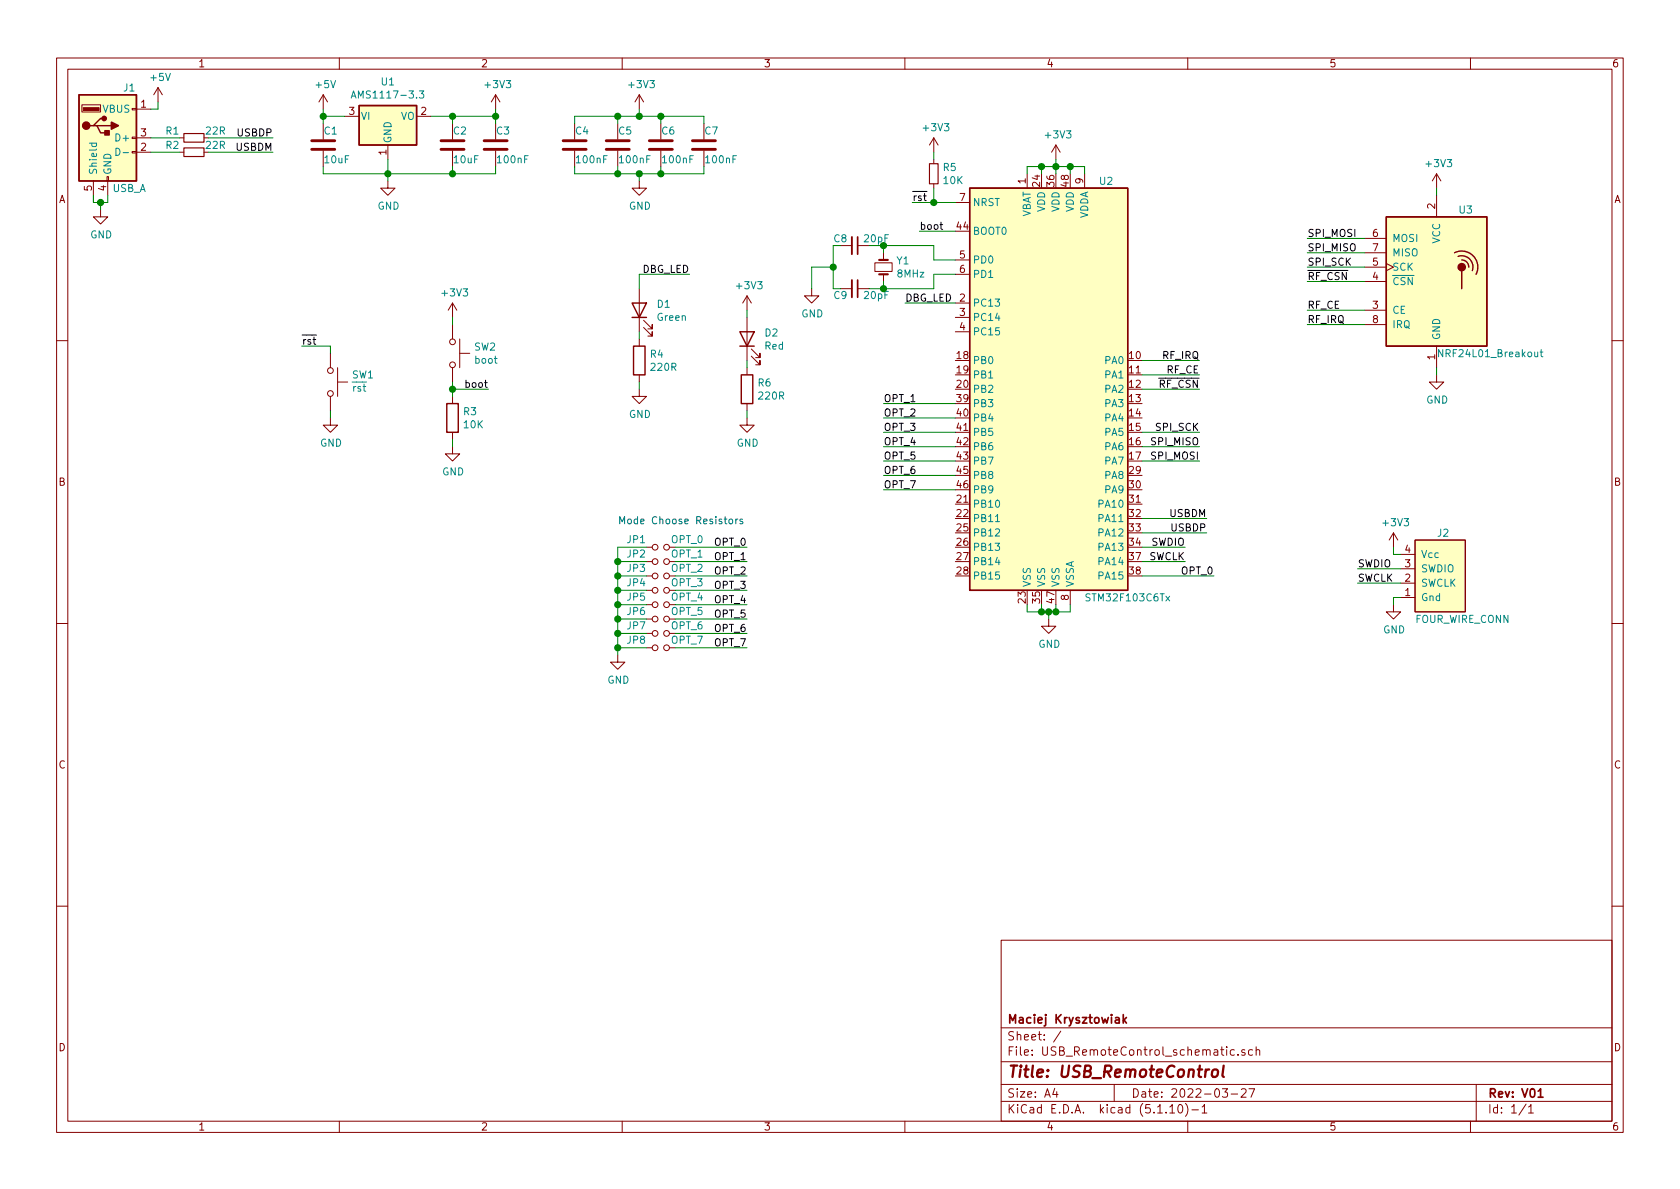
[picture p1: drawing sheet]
EESchema Schematic File Version 4
EELAYER 30 0
EELAYER END
$Descr A4 11693 8268
encoding utf-8
Sheet 1 1
Title "USB_RemoteControl"
Date "2022-03-27"
Rev "V01"
Comp "Maciej Krysztowiak"
Comment1 ""
Comment2 ""
Comment3 ""
Comment4 ""
$EndDescr
$Comp
L MCU_ST_STM32F1:STM32F103C6Tx U2
U 1 1
P 7350 2700
F 0 "U2" H 7700 4150 50  0000 C CNN
F 1 "STM32F103C6Tx" H 7850 1250 50  0000 C CNN
F 2 "Package_QFP:LQFP-48_7x7mm_P0.5mm" H 6750 1300 50  0001 R CNN
F 3 "http://www.st.com/st-web-ui/static/active/en/resource/technical/document/datasheet/CD00210843.pdf" H 7350 2700 50  0001 C CNN
	1    7350 2700
	1    0    0    -1  
$EndComp
$Comp
L RF:NRF24L01_Breakout U3
U 1 1
P 10000 1950
F 0 "U3" H 10150 2450 50  0000 L CNN
F 1 "NRF24L01_Breakout" H 10000 1450 50  0000 L CNN
F 2 "RF_Module:nRF24L01_Breakout" H 10150 2550 50  0001 L CIN
F 3 "http://www.nordicsemi.com/eng/content/download/2730/34105/file/nRF24L01_Product_Specification_v2_0.pdf" H 10000 1850 50  0001 C CNN
	1    10000 1950
	1    0    0    -1  
$EndComp
$Comp
L power:+3V3 #PWR016
U 1 1
P 7350 1100
F 0 "#PWR016" H 7350 950 50  0001 C CNN
F 1 "+3V3" H 7365 1273 50  0000 C CNN
F 2 "" H 7350 1100 50  0001 C CNN
F 3 "" H 7350 1100 50  0001 C CNN
	1    7350 1100
	1    0    0    -1  
$EndComp
Wire Wire Line
	7150 1200 7150 1150
Wire Wire Line
	7150 1150 7250 1150
Wire Wire Line
	7550 1150 7550 1200
Wire Wire Line
	7450 1200 7450 1150
Connection ~ 7450 1150
Wire Wire Line
	7450 1150 7550 1150
Wire Wire Line
	7350 1200 7350 1150
Connection ~ 7350 1150
Wire Wire Line
	7350 1150 7450 1150
Wire Wire Line
	7250 1200 7250 1150
Connection ~ 7250 1150
Wire Wire Line
	7250 1150 7350 1150
Wire Wire Line
	7350 1100 7350 1150
$Comp
L power:GND #PWR015
U 1 1
P 7300 4300
F 0 "#PWR015" H 7300 4050 50  0001 C CNN
F 1 "GND" H 7305 4127 50  0000 C CNN
F 2 "" H 7300 4300 50  0001 C CNN
F 3 "" H 7300 4300 50  0001 C CNN
	1    7300 4300
	1    0    0    -1  
$EndComp
Wire Wire Line
	7150 4200 7150 4250
Wire Wire Line
	7150 4250 7250 4250
Wire Wire Line
	7450 4250 7450 4200
Wire Wire Line
	7350 4200 7350 4250
Connection ~ 7350 4250
Wire Wire Line
	7350 4250 7450 4250
Wire Wire Line
	7250 4200 7250 4250
Connection ~ 7250 4250
Wire Wire Line
	7250 4250 7300 4250
Wire Wire Line
	7300 4300 7300 4250
Connection ~ 7300 4250
Wire Wire Line
	7300 4250 7350 4250
$Comp
L power:+3V3 #PWR017
U 1 1
P 10000 1300
F 0 "#PWR017" H 10000 1150 50  0001 C CNN
F 1 "+3V3" H 10015 1473 50  0000 C CNN
F 2 "" H 10000 1300 50  0001 C CNN
F 3 "" H 10000 1300 50  0001 C CNN
	1    10000 1300
	1    0    0    -1  
$EndComp
$Comp
L power:GND #PWR018
U 1 1
P 10000 2600
F 0 "#PWR018" H 10000 2350 50  0001 C CNN
F 1 "GND" H 10005 2427 50  0000 C CNN
F 2 "" H 10000 2600 50  0001 C CNN
F 3 "" H 10000 2600 50  0001 C CNN
	1    10000 2600
	1    0    0    -1  
$EndComp
Wire Wire Line
	10000 2600 10000 2550
Wire Wire Line
	10000 1300 10000 1350
$Comp
L Connector:USB_A J1
U 1 1
P 750 950
F 0 "J1" H 900 1300 50  0000 C CNN
F 1 "USB_A" H 900 600 50  0000 C CNN
F 2 "Connector_USB:USB_A_CONNFLY_DS1095-WNR0" H 900 900 50  0001 C CNN
F 3 " ~" H 900 900 50  0001 C CNN
	1    750  950 
	1    0    0    -1  
$EndComp
$Comp
L power:+5V #PWR02
U 1 1
P 1100 700
F 0 "#PWR02" H 1100 550 50  0001 C CNN
F 1 "+5V" H 1115 873 50  0000 C CNN
F 2 "" H 1100 700 50  0001 C CNN
F 3 "" H 1100 700 50  0001 C CNN
	1    1100 700 
	1    0    0    -1  
$EndComp
Wire Wire Line
	1100 700  1100 750 
Wire Wire Line
	1100 750  1050 750 
$Comp
L power:GND #PWR01
U 1 1
P 700 1450
F 0 "#PWR01" H 700 1200 50  0001 C CNN
F 1 "GND" H 705 1277 50  0000 C CNN
F 2 "" H 700 1450 50  0001 C CNN
F 3 "" H 700 1450 50  0001 C CNN
	1    700  1450
	1    0    0    -1  
$EndComp
Wire Wire Line
	650  1350 650  1400
Wire Wire Line
	650  1400 700  1400
Wire Wire Line
	750  1400 750  1350
Wire Wire Line
	700  1400 700  1450
Connection ~ 700  1400
Wire Wire Line
	700  1400 750  1400
$Comp
L Device:R_Small R1
U 1 1
P 1350 950
F 0 "R1" V 1300 800 50  0000 C CNN
F 1 "22R" V 1300 1100 50  0000 C CNN
F 2 "Resistor_SMD:R_0805_2012Metric_Pad1.20x1.40mm_HandSolder" H 1350 950 50  0001 C CNN
F 3 "~" H 1350 950 50  0001 C CNN
	1    1350 950 
	0    1    1    0   
$EndComp
$Comp
L Device:R_Small R2
U 1 1
P 1350 1050
F 0 "R2" V 1300 900 50  0000 C CNN
F 1 "22R" V 1300 1200 50  0000 C CNN
F 2 "Resistor_SMD:R_0805_2012Metric_Pad1.20x1.40mm_HandSolder" H 1350 1050 50  0001 C CNN
F 3 "~" H 1350 1050 50  0001 C CNN
	1    1350 1050
	0    1    1    0   
$EndComp
Wire Wire Line
	1250 950  1050 950 
Wire Wire Line
	1250 1050 1050 1050
Text Label 1900 950  2    50   ~ 0
USBDP
Text Label 1900 1050 2    50   ~ 0
USBDM
Wire Wire Line
	1900 950  1450 950 
Wire Wire Line
	1900 1050 1450 1050
$Comp
L Regulator_Linear:AMS1117-3.3 U1
U 1 1
P 2700 800
F 0 "U1" H 2700 1042 50  0000 C CNN
F 1 "AMS1117-3.3" H 2700 951 50  0000 C CNN
F 2 "Package_TO_SOT_SMD:SOT-223-3_TabPin2" H 2700 1000 50  0001 C CNN
F 3 "http://www.advanced-monolithic.com/pdf/ds1117.pdf" H 2800 550 50  0001 C CNN
	1    2700 800 
	1    0    0    -1  
$EndComp
$Comp
L Device:C C1
U 1 1
P 2250 1000
F 0 "C1" H 2250 1100 50  0000 L CNN
F 1 "10uF" H 2250 900 50  0000 L CNN
F 2 "Capacitor_SMD:C_1206_3216Metric_Pad1.33x1.80mm_HandSolder" H 2288 850 50  0001 C CNN
F 3 "~" H 2250 1000 50  0001 C CNN
	1    2250 1000
	1    0    0    -1  
$EndComp
$Comp
L Device:C C2
U 1 1
P 3150 1000
F 0 "C2" H 3150 1100 50  0000 L CNN
F 1 "10uF" H 3150 900 50  0000 L CNN
F 2 "Capacitor_SMD:C_1206_3216Metric_Pad1.33x1.80mm_HandSolder" H 3188 850 50  0001 C CNN
F 3 "~" H 3150 1000 50  0001 C CNN
	1    3150 1000
	1    0    0    -1  
$EndComp
$Comp
L Device:C C3
U 1 1
P 3450 1000
F 0 "C3" H 3450 1100 50  0000 L CNN
F 1 "100nF" H 3450 900 50  0000 L CNN
F 2 "Capacitor_SMD:C_0603_1608Metric_Pad1.08x0.95mm_HandSolder" H 3488 850 50  0001 C CNN
F 3 "~" H 3450 1000 50  0001 C CNN
	1    3450 1000
	1    0    0    -1  
$EndComp
Wire Wire Line
	3000 800  3150 800 
Wire Wire Line
	3150 800  3150 850 
Wire Wire Line
	3150 800  3450 800 
Wire Wire Line
	3450 800  3450 850 
Connection ~ 3150 800 
Wire Wire Line
	2400 800  2250 800 
Wire Wire Line
	2250 800  2250 850 
$Comp
L power:GND #PWR05
U 1 1
P 2700 1250
F 0 "#PWR05" H 2700 1000 50  0001 C CNN
F 1 "GND" H 2705 1077 50  0000 C CNN
F 2 "" H 2700 1250 50  0001 C CNN
F 3 "" H 2700 1250 50  0001 C CNN
	1    2700 1250
	1    0    0    -1  
$EndComp
Wire Wire Line
	2250 1150 2250 1200
Wire Wire Line
	2250 1200 2700 1200
Wire Wire Line
	3450 1200 3450 1150
Wire Wire Line
	3150 1150 3150 1200
Connection ~ 3150 1200
Wire Wire Line
	3150 1200 3450 1200
Wire Wire Line
	2700 1100 2700 1200
Connection ~ 2700 1200
Wire Wire Line
	2700 1200 3150 1200
Wire Wire Line
	2700 1250 2700 1200
$Comp
L Device:R_Small R5
U 1 1
P 6500 1200
F 0 "R5" H 6559 1246 50  0000 L CNN
F 1 "10K" H 6559 1155 50  0000 L CNN
F 2 "Resistor_SMD:R_0805_2012Metric_Pad1.20x1.40mm_HandSolder" H 6500 1200 50  0001 C CNN
F 3 "~" H 6500 1200 50  0001 C CNN
	1    6500 1200
	1    0    0    -1  
$EndComp
$Comp
L power:+3V3 #PWR014
U 1 1
P 6500 1050
F 0 "#PWR014" H 6500 900 50  0001 C CNN
F 1 "+3V3" H 6515 1223 50  0000 C CNN
F 2 "" H 6500 1050 50  0001 C CNN
F 3 "" H 6500 1050 50  0001 C CNN
	1    6500 1050
	1    0    0    -1  
$EndComp
Wire Wire Line
	6650 1400 6500 1400
Wire Wire Line
	6500 1400 6500 1300
Wire Wire Line
	6500 1100 6500 1050
Text Label 6350 1400 0    50   ~ 0
~rst
Wire Wire Line
	6350 1400 6500 1400
Connection ~ 6500 1400
Text Label 6400 1600 0    50   ~ 0
boot
Wire Wire Line
	6400 1600 6650 1600
Text Label 8400 3700 2    50   ~ 0
USBDP
Text Label 8400 3600 2    50   ~ 0
USBDM
Wire Wire Line
	8400 3700 7950 3700
Wire Wire Line
	8400 3600 7950 3600
Text Label 9100 1650 0    50   ~ 0
SPI_MOSI
Text Label 9100 1750 0    50   ~ 0
SPI_MISO
Text Label 9100 1850 0    50   ~ 0
SPI_SCK
Text Label 9100 1950 0    50   ~ 0
~RF_CSN
Text Label 9100 2150 0    50   ~ 0
RF_CE
Text Label 9100 2250 0    50   ~ 0
RF_IRQ
Wire Wire Line
	9100 1650 9500 1650
Wire Wire Line
	9100 1750 9500 1750
Wire Wire Line
	9100 1850 9500 1850
Wire Wire Line
	9100 1950 9500 1950
Wire Wire Line
	9100 2150 9500 2150
Wire Wire Line
	9100 2250 9500 2250
Text Label 8350 3200 2    50   ~ 0
SPI_MOSI
Text Label 8350 3100 2    50   ~ 0
SPI_MISO
Text Label 8350 3000 2    50   ~ 0
SPI_SCK
Text Label 8350 2700 2    50   ~ 0
~RF_CSN
Text Label 8350 2600 2    50   ~ 0
RF_CE
Text Label 8350 2500 2    50   ~ 0
RF_IRQ
Wire Wire Line
	8350 3200 7950 3200
Wire Wire Line
	8350 3100 7950 3100
Wire Wire Line
	8350 3000 7950 3000
Wire Wire Line
	8350 2700 7950 2700
Wire Wire Line
	8350 2600 7950 2600
Wire Wire Line
	8350 2500 7950 2500
$Comp
L Device:Crystal_Small Y1
U 1 1
P 6150 1850
F 0 "Y1" V 6104 1938 50  0000 L CNN
F 1 "8MHz" V 6195 1938 50  0000 L CNN
F 2 "Crystal:Crystal_SMD_HC49-SD_HandSoldering" H 6150 1850 50  0001 C CNN
F 3 "~" H 6150 1850 50  0001 C CNN
	1    6150 1850
	0    1    1    0   
$EndComp
$Comp
L Device:C_Small C8
U 1 1
P 5950 1700
F 0 "C8" V 5900 1600 50  0000 C CNN
F 1 "20pF" V 5900 1850 50  0000 C CNN
F 2 "Capacitor_SMD:C_0603_1608Metric_Pad1.08x0.95mm_HandSolder" H 5950 1700 50  0001 C CNN
F 3 "~" H 5950 1700 50  0001 C CNN
	1    5950 1700
	0    1    1    0   
$EndComp
$Comp
L Device:C_Small C9
U 1 1
P 5950 2000
F 0 "C9" V 5900 1900 50  0000 C CNN
F 1 "20pF" V 5900 2150 50  0000 C CNN
F 2 "Capacitor_SMD:C_0603_1608Metric_Pad1.08x0.95mm_HandSolder" H 5950 2000 50  0001 C CNN
F 3 "~" H 5950 2000 50  0001 C CNN
	1    5950 2000
	0    1    -1   0   
$EndComp
Wire Wire Line
	6650 1800 6500 1800
Wire Wire Line
	6500 1800 6500 1700
Wire Wire Line
	6500 1700 6150 1700
Wire Wire Line
	6650 1900 6500 1900
Wire Wire Line
	6500 1900 6500 2000
Wire Wire Line
	6500 2000 6150 2000
Wire Wire Line
	6150 1950 6150 2000
Connection ~ 6150 2000
Wire Wire Line
	6150 2000 6050 2000
Wire Wire Line
	6150 1750 6150 1700
Connection ~ 6150 1700
Wire Wire Line
	6150 1700 6050 1700
Wire Wire Line
	5850 1700 5800 1700
Wire Wire Line
	5800 1700 5800 1850
Wire Wire Line
	5800 2000 5850 2000
$Comp
L power:GND #PWR013
U 1 1
P 5650 2000
F 0 "#PWR013" H 5650 1750 50  0001 C CNN
F 1 "GND" H 5655 1827 50  0000 C CNN
F 2 "" H 5650 2000 50  0001 C CNN
F 3 "" H 5650 2000 50  0001 C CNN
	1    5650 2000
	1    0    0    -1  
$EndComp
Wire Wire Line
	5800 1850 5650 1850
Wire Wire Line
	5650 1850 5650 2000
Connection ~ 5800 1850
Wire Wire Line
	5800 1850 5800 2000
$Comp
L Device:LED D1
U 1 1
P 4450 2150
F 0 "D1" V 4489 2032 50  0000 R CNN
F 1 "Green" V 4398 2032 50  0000 R CNN
F 2 "LED_SMD:LED_1206_3216Metric_Pad1.42x1.75mm_HandSolder" H 4450 2150 50  0001 C CNN
F 3 "~" H 4450 2150 50  0001 C CNN
	1    4450 2150
	0    -1   -1   0   
$EndComp
$Comp
L Device:R R4
U 1 1
P 4450 2500
F 0 "R4" H 4520 2546 50  0000 L CNN
F 1 "220R" H 4520 2455 50  0000 L CNN
F 2 "Resistor_SMD:R_0805_2012Metric_Pad1.20x1.40mm_HandSolder" V 4380 2500 50  0001 C CNN
F 3 "~" H 4450 2500 50  0001 C CNN
	1    4450 2500
	1    0    0    -1  
$EndComp
$Comp
L power:GND #PWR012
U 1 1
P 4450 2700
F 0 "#PWR012" H 4450 2450 50  0001 C CNN
F 1 "GND" H 4455 2527 50  0000 C CNN
F 2 "" H 4450 2700 50  0001 C CNN
F 3 "" H 4450 2700 50  0001 C CNN
	1    4450 2700
	1    0    0    -1  
$EndComp
Text Label 4800 1900 2    50   ~ 0
DBG_LED
Wire Wire Line
	4800 1900 4450 1900
Wire Wire Line
	4450 1900 4450 2000
Wire Wire Line
	4450 2300 4450 2350
Wire Wire Line
	4450 2650 4450 2700
$Comp
L power:+5V #PWR03
U 1 1
P 2250 750
F 0 "#PWR03" H 2250 600 50  0001 C CNN
F 1 "+5V" H 2265 923 50  0000 C CNN
F 2 "" H 2250 750 50  0001 C CNN
F 3 "" H 2250 750 50  0001 C CNN
	1    2250 750 
	1    0    0    -1  
$EndComp
Wire Wire Line
	2250 750  2250 800 
Connection ~ 2250 800 
$Comp
L power:+3V3 #PWR08
U 1 1
P 3450 750
F 0 "#PWR08" H 3450 600 50  0001 C CNN
F 1 "+3V3" H 3465 923 50  0000 C CNN
F 2 "" H 3450 750 50  0001 C CNN
F 3 "" H 3450 750 50  0001 C CNN
	1    3450 750 
	1    0    0    -1  
$EndComp
Wire Wire Line
	3450 750  3450 800 
Connection ~ 3450 800 
$Comp
L Device:C C4
U 1 1
P 4000 1000
F 0 "C4" H 4000 1100 50  0000 L CNN
F 1 "100nF" H 4000 900 50  0000 L CNN
F 2 "Capacitor_SMD:C_0603_1608Metric_Pad1.08x0.95mm_HandSolder" H 4038 850 50  0001 C CNN
F 3 "~" H 4000 1000 50  0001 C CNN
	1    4000 1000
	1    0    0    -1  
$EndComp
$Comp
L Device:C C5
U 1 1
P 4300 1000
F 0 "C5" H 4300 1100 50  0000 L CNN
F 1 "100nF" H 4300 900 50  0000 L CNN
F 2 "Capacitor_SMD:C_0603_1608Metric_Pad1.08x0.95mm_HandSolder" H 4338 850 50  0001 C CNN
F 3 "~" H 4300 1000 50  0001 C CNN
	1    4300 1000
	1    0    0    -1  
$EndComp
$Comp
L Device:C C6
U 1 1
P 4600 1000
F 0 "C6" H 4600 1100 50  0000 L CNN
F 1 "100nF" H 4600 900 50  0000 L CNN
F 2 "Capacitor_SMD:C_0603_1608Metric_Pad1.08x0.95mm_HandSolder" H 4638 850 50  0001 C CNN
F 3 "~" H 4600 1000 50  0001 C CNN
	1    4600 1000
	1    0    0    -1  
$EndComp
$Comp
L Device:C C7
U 1 1
P 4900 1000
F 0 "C7" H 4900 1100 50  0000 L CNN
F 1 "100nF" H 4900 900 50  0000 L CNN
F 2 "Capacitor_SMD:C_0603_1608Metric_Pad1.08x0.95mm_HandSolder" H 4938 850 50  0001 C CNN
F 3 "~" H 4900 1000 50  0001 C CNN
	1    4900 1000
	1    0    0    -1  
$EndComp
Wire Wire Line
	4900 850  4900 800 
Wire Wire Line
	4900 800  4600 800 
Wire Wire Line
	4000 800  4000 850 
Wire Wire Line
	4900 1150 4900 1200
Wire Wire Line
	4900 1200 4600 1200
Wire Wire Line
	4000 1200 4000 1150
Wire Wire Line
	4300 1150 4300 1200
Connection ~ 4300 1200
Wire Wire Line
	4300 1200 4000 1200
Wire Wire Line
	4600 1200 4600 1150
Wire Wire Line
	4600 850  4600 800 
Connection ~ 4600 1200
Wire Wire Line
	4600 1200 4450 1200
Connection ~ 4600 800 
Wire Wire Line
	4600 800  4450 800 
Wire Wire Line
	4300 850  4300 800 
Connection ~ 4300 800 
Wire Wire Line
	4300 800  4000 800 
$Comp
L power:+3V3 #PWR010
U 1 1
P 4450 750
F 0 "#PWR010" H 4450 600 50  0001 C CNN
F 1 "+3V3" H 4465 923 50  0000 C CNN
F 2 "" H 4450 750 50  0001 C CNN
F 3 "" H 4450 750 50  0001 C CNN
	1    4450 750 
	1    0    0    -1  
$EndComp
$Comp
L power:GND #PWR011
U 1 1
P 4450 1250
F 0 "#PWR011" H 4450 1000 50  0001 C CNN
F 1 "GND" H 4455 1077 50  0000 C CNN
F 2 "" H 4450 1250 50  0001 C CNN
F 3 "" H 4450 1250 50  0001 C CNN
	1    4450 1250
	1    0    0    -1  
$EndComp
Wire Wire Line
	4450 1250 4450 1200
Connection ~ 4450 1200
Wire Wire Line
	4450 1200 4300 1200
Wire Wire Line
	4450 750  4450 800 
Connection ~ 4450 800 
Wire Wire Line
	4450 800  4300 800 
Text Label 6300 2100 0    50   ~ 0
DBG_LED
Wire Wire Line
	6300 2100 6650 2100
Text Label 3400 2700 2    50   ~ 0
boot
Wire Wire Line
	3400 2700 3150 2700
Text Label 2100 2400 0    50   ~ 0
~rst
$Comp
L Switch:SW_Push SW1
U 1 1
P 2300 2650
F 0 "SW1" V 2248 2798 50  0000 L CNN
F 1 "~rst" V 2346 2798 50  0000 L CNN
F 2 "custom_buttons_switches:TSB008" H 2300 2850 50  0001 C CNN
F 3 "~" H 2300 2850 50  0001 C CNN
	1    2300 2650
	0    1    1    0   
$EndComp
$Comp
L power:GND #PWR04
U 1 1
P 2300 2900
F 0 "#PWR04" H 2300 2650 50  0001 C CNN
F 1 "GND" H 2305 2727 50  0000 C CNN
F 2 "" H 2300 2900 50  0001 C CNN
F 3 "" H 2300 2900 50  0001 C CNN
	1    2300 2900
	1    0    0    -1  
$EndComp
Wire Wire Line
	2300 2400 2300 2450
Wire Wire Line
	2100 2400 2300 2400
Wire Wire Line
	2300 2900 2300 2850
$Comp
L Switch:SW_Push SW2
U 1 1
P 3150 2450
F 0 "SW2" V 3104 2598 50  0000 L CNN
F 1 "boot" V 3195 2598 50  0000 L CNN
F 2 "custom_buttons_switches:TSB008" H 3150 2650 50  0001 C CNN
F 3 "~" H 3150 2650 50  0001 C CNN
	1    3150 2450
	0    1    1    0   
$EndComp
$Comp
L Device:R R3
U 1 1
P 3150 2900
F 0 "R3" H 3220 2946 50  0000 L CNN
F 1 "10K" H 3220 2855 50  0000 L CNN
F 2 "Resistor_SMD:R_0805_2012Metric_Pad1.20x1.40mm_HandSolder" V 3080 2900 50  0001 C CNN
F 3 "~" H 3150 2900 50  0001 C CNN
	1    3150 2900
	1    0    0    -1  
$EndComp
$Comp
L power:GND #PWR07
U 1 1
P 3150 3100
F 0 "#PWR07" H 3150 2850 50  0001 C CNN
F 1 "GND" H 3155 2927 50  0000 C CNN
F 2 "" H 3150 3100 50  0001 C CNN
F 3 "" H 3150 3100 50  0001 C CNN
	1    3150 3100
	1    0    0    -1  
$EndComp
$Comp
L power:+3V3 #PWR06
U 1 1
P 3150 2200
F 0 "#PWR06" H 3150 2050 50  0001 C CNN
F 1 "+3V3" H 3165 2373 50  0000 C CNN
F 2 "" H 3150 2200 50  0001 C CNN
F 3 "" H 3150 2200 50  0001 C CNN
	1    3150 2200
	1    0    0    -1  
$EndComp
Wire Wire Line
	3150 2200 3150 2250
Wire Wire Line
	3150 2650 3150 2700
Connection ~ 3150 2700
Wire Wire Line
	3150 2700 3150 2750
Wire Wire Line
	3150 3050 3150 3100
$Comp
L Device:Jumper_NO_Small JP1
U 1 1
P 4600 3800
F 0 "JP1" H 4700 3750 50  0000 L CNN
F 1 "OPT_0" H 4300 3750 50  0000 L CNN
F 2 "Resistor_SMD:R_0805_2012Metric_Pad1.20x1.40mm_HandSolder" H 4600 3800 50  0001 C CNN
F 3 "~" H 4600 3800 50  0001 C CNN
	1    4600 3800
	-1   0    0    1   
$EndComp
$Comp
L power:GND #PWR09
U 1 1
P 4300 4550
F 0 "#PWR09" H 4300 4300 50  0001 C CNN
F 1 "GND" H 4305 4377 50  0000 C CNN
F 2 "" H 4300 4550 50  0001 C CNN
F 3 "" H 4300 4550 50  0001 C CNN
	1    4300 4550
	1    0    0    -1  
$EndComp
$Comp
L Device:Jumper_NO_Small JP2
U 1 1
P 4600 3900
F 0 "JP2" H 4700 3850 50  0000 L CNN
F 1 "OPT_1" H 4300 3850 50  0000 L CNN
F 2 "Resistor_SMD:R_0805_2012Metric_Pad1.20x1.40mm_HandSolder" H 4600 3900 50  0001 C CNN
F 3 "~" H 4600 3900 50  0001 C CNN
	1    4600 3900
	-1   0    0    1   
$EndComp
$Comp
L Device:Jumper_NO_Small JP3
U 1 1
P 4600 4000
F 0 "JP3" H 4700 3950 50  0000 L CNN
F 1 "OPT_2" H 4300 3950 50  0000 L CNN
F 2 "Resistor_SMD:R_0805_2012Metric_Pad1.20x1.40mm_HandSolder" H 4600 4000 50  0001 C CNN
F 3 "~" H 4600 4000 50  0001 C CNN
	1    4600 4000
	-1   0    0    1   
$EndComp
$Comp
L Device:Jumper_NO_Small JP4
U 1 1
P 4600 4100
F 0 "JP4" H 4700 4050 50  0000 L CNN
F 1 "OPT_3" H 4300 4050 50  0000 L CNN
F 2 "Resistor_SMD:R_0805_2012Metric_Pad1.20x1.40mm_HandSolder" H 4600 4100 50  0001 C CNN
F 3 "~" H 4600 4100 50  0001 C CNN
	1    4600 4100
	-1   0    0    1   
$EndComp
$Comp
L Device:Jumper_NO_Small JP5
U 1 1
P 4600 4200
F 0 "JP5" H 4700 4150 50  0000 L CNN
F 1 "OPT_4" H 4300 4150 50  0000 L CNN
F 2 "Resistor_SMD:R_0805_2012Metric_Pad1.20x1.40mm_HandSolder" H 4600 4200 50  0001 C CNN
F 3 "~" H 4600 4200 50  0001 C CNN
	1    4600 4200
	-1   0    0    1   
$EndComp
$Comp
L Device:Jumper_NO_Small JP6
U 1 1
P 4600 4300
F 0 "JP6" H 4700 4250 50  0000 L CNN
F 1 "OPT_5" H 4300 4250 50  0000 L CNN
F 2 "Resistor_SMD:R_0805_2012Metric_Pad1.20x1.40mm_HandSolder" H 4600 4300 50  0001 C CNN
F 3 "~" H 4600 4300 50  0001 C CNN
	1    4600 4300
	-1   0    0    1   
$EndComp
$Comp
L Device:Jumper_NO_Small JP7
U 1 1
P 4600 4400
F 0 "JP7" H 4700 4350 50  0000 L CNN
F 1 "OPT_6" H 4300 4350 50  0000 L CNN
F 2 "Resistor_SMD:R_0805_2012Metric_Pad1.20x1.40mm_HandSolder" H 4600 4400 50  0001 C CNN
F 3 "~" H 4600 4400 50  0001 C CNN
	1    4600 4400
	-1   0    0    1   
$EndComp
$Comp
L Device:Jumper_NO_Small JP8
U 1 1
P 4600 4500
F 0 "JP8" H 4700 4450 50  0000 L CNN
F 1 "OPT_7" H 4300 4450 50  0000 L CNN
F 2 "Resistor_SMD:R_0805_2012Metric_Pad1.20x1.40mm_HandSolder" H 4600 4500 50  0001 C CNN
F 3 "~" H 4600 4500 50  0001 C CNN
	1    4600 4500
	-1   0    0    1   
$EndComp
Wire Wire Line
	4500 3800 4300 3800
Wire Wire Line
	4300 3800 4300 3900
Wire Wire Line
	4300 4500 4500 4500
Wire Wire Line
	4500 4400 4300 4400
Connection ~ 4300 4400
Wire Wire Line
	4300 4400 4300 4500
Wire Wire Line
	4500 3900 4300 3900
Connection ~ 4300 3900
Wire Wire Line
	4300 3900 4300 4000
Wire Wire Line
	4500 4000 4300 4000
Connection ~ 4300 4000
Wire Wire Line
	4300 4000 4300 4100
Wire Wire Line
	4500 4100 4300 4100
Connection ~ 4300 4100
Wire Wire Line
	4300 4100 4300 4200
Wire Wire Line
	4500 4200 4300 4200
Connection ~ 4300 4200
Wire Wire Line
	4300 4200 4300 4300
Wire Wire Line
	4500 4300 4300 4300
Connection ~ 4300 4300
Wire Wire Line
	4300 4300 4300 4400
Wire Wire Line
	4300 4550 4300 4500
Connection ~ 4300 4500
Text Label 5200 3800 2    50   ~ 0
OPT_0
Text Label 5200 3900 2    50   ~ 0
OPT_1
Text Label 5200 4000 2    50   ~ 0
OPT_2
Text Label 5200 4100 2    50   ~ 0
OPT_3
Text Label 5200 4200 2    50   ~ 0
OPT_4
Text Label 5200 4300 2    50   ~ 0
OPT_5
Text Label 5200 4400 2    50   ~ 0
OPT_6
Text Label 5200 4500 2    50   ~ 0
OPT_7
Wire Wire Line
	4700 3800 5200 3800
Wire Wire Line
	4700 3900 5200 3900
Wire Wire Line
	4700 4000 5200 4000
Wire Wire Line
	4700 4100 5200 4100
Wire Wire Line
	4700 4200 5200 4200
Wire Wire Line
	4700 4300 5200 4300
Wire Wire Line
	4700 4400 5200 4400
Wire Wire Line
	4700 4500 5200 4500
Text Label 8450 4000 2    50   ~ 0
OPT_0
Text Label 6150 2800 0    50   ~ 0
OPT_1
Text Label 6150 2900 0    50   ~ 0
OPT_2
Text Label 6150 3000 0    50   ~ 0
OPT_3
Text Label 6150 3100 0    50   ~ 0
OPT_4
Text Label 6150 3200 0    50   ~ 0
OPT_5
Text Label 6150 3300 0    50   ~ 0
OPT_6
Text Label 6150 3400 0    50   ~ 0
OPT_7
Wire Wire Line
	7950 4000 8450 4000
Wire Wire Line
	6650 2800 6150 2800
Wire Wire Line
	6650 2900 6150 2900
Wire Wire Line
	6650 3000 6150 3000
Wire Wire Line
	6650 3100 6150 3100
Wire Wire Line
	6650 3200 6150 3200
Wire Wire Line
	6650 3300 6150 3300
Wire Wire Line
	6650 3400 6150 3400
Text Notes 4300 3650 0    50   ~ 0
Mode Choose Resistors
$Comp
L Device:LED D2
U 1 1
P 5200 2350
F 0 "D2" V 5239 2232 50  0000 R CNN
F 1 "Red" V 5148 2232 50  0000 R CNN
F 2 "LED_SMD:LED_1206_3216Metric_Pad1.42x1.75mm_HandSolder" H 5200 2350 50  0001 C CNN
F 3 "~" H 5200 2350 50  0001 C CNN
	1    5200 2350
	0    -1   -1   0   
$EndComp
$Comp
L Device:R R6
U 1 1
P 5200 2700
F 0 "R6" H 5270 2746 50  0000 L CNN
F 1 "220R" H 5270 2655 50  0000 L CNN
F 2 "Resistor_SMD:R_0805_2012Metric_Pad1.20x1.40mm_HandSolder" V 5130 2700 50  0001 C CNN
F 3 "~" H 5200 2700 50  0001 C CNN
	1    5200 2700
	1    0    0    -1  
$EndComp
$Comp
L power:GND #PWR0101
U 1 1
P 5200 2900
F 0 "#PWR0101" H 5200 2650 50  0001 C CNN
F 1 "GND" H 5205 2727 50  0000 C CNN
F 2 "" H 5200 2900 50  0001 C CNN
F 3 "" H 5200 2900 50  0001 C CNN
	1    5200 2900
	1    0    0    -1  
$EndComp
Wire Wire Line
	5200 2500 5200 2550
Wire Wire Line
	5200 2850 5200 2900
$Comp
L power:+3V3 #PWR0102
U 1 1
P 5200 2150
F 0 "#PWR0102" H 5200 2000 50  0001 C CNN
F 1 "+3V3" H 5215 2323 50  0000 C CNN
F 2 "" H 5200 2150 50  0001 C CNN
F 3 "" H 5200 2150 50  0001 C CNN
	1    5200 2150
	1    0    0    -1  
$EndComp
Wire Wire Line
	5200 2150 5200 2200
$Comp
L MYCLEO:FOUR_WIRE_CONN J2
U 1 1
P 9950 3600
F 0 "J2" H 10000 3500 50  0000 L CNN
F 1 "FOUR_WIRE_CONN" H 9850 2900 50  0000 L CNN
F 2 "Connector_PinHeader_2.54mm:PinHeader_1x04_P2.54mm_Vertical" H 9950 3600 50  0001 C CNN
F 3 "" H 9950 3600 50  0001 C CNN
	1    9950 3600
	1    0    0    -1  
$EndComp
$Comp
L power:+3V3 #PWR0103
U 1 1
P 9700 3800
F 0 "#PWR0103" H 9700 3650 50  0001 C CNN
F 1 "+3V3" H 9715 3973 50  0000 C CNN
F 2 "" H 9700 3800 50  0001 C CNN
F 3 "" H 9700 3800 50  0001 C CNN
	1    9700 3800
	1    0    0    -1  
$EndComp
Wire Wire Line
	9700 3800 9700 3850
Wire Wire Line
	9700 3850 9750 3850
$Comp
L power:GND #PWR0104
U 1 1
P 9700 4200
F 0 "#PWR0104" H 9700 3950 50  0001 C CNN
F 1 "GND" H 9705 4027 50  0000 C CNN
F 2 "" H 9700 4200 50  0001 C CNN
F 3 "" H 9700 4200 50  0001 C CNN
	1    9700 4200
	1    0    0    -1  
$EndComp
Wire Wire Line
	9700 4200 9700 4150
Wire Wire Line
	9700 4150 9750 4150
Text Label 9450 3950 0    50   ~ 0
SWDIO
Text Label 9450 4050 0    50   ~ 0
SWCLK
Wire Wire Line
	9450 3950 9750 3950
Wire Wire Line
	9450 4050 9750 4050
Text Label 8250 3800 2    50   ~ 0
SWDIO
Text Label 8250 3900 2    50   ~ 0
SWCLK
Wire Wire Line
	8250 3800 7950 3800
Wire Wire Line
	8250 3900 7950 3900
$EndSCHEMATC
